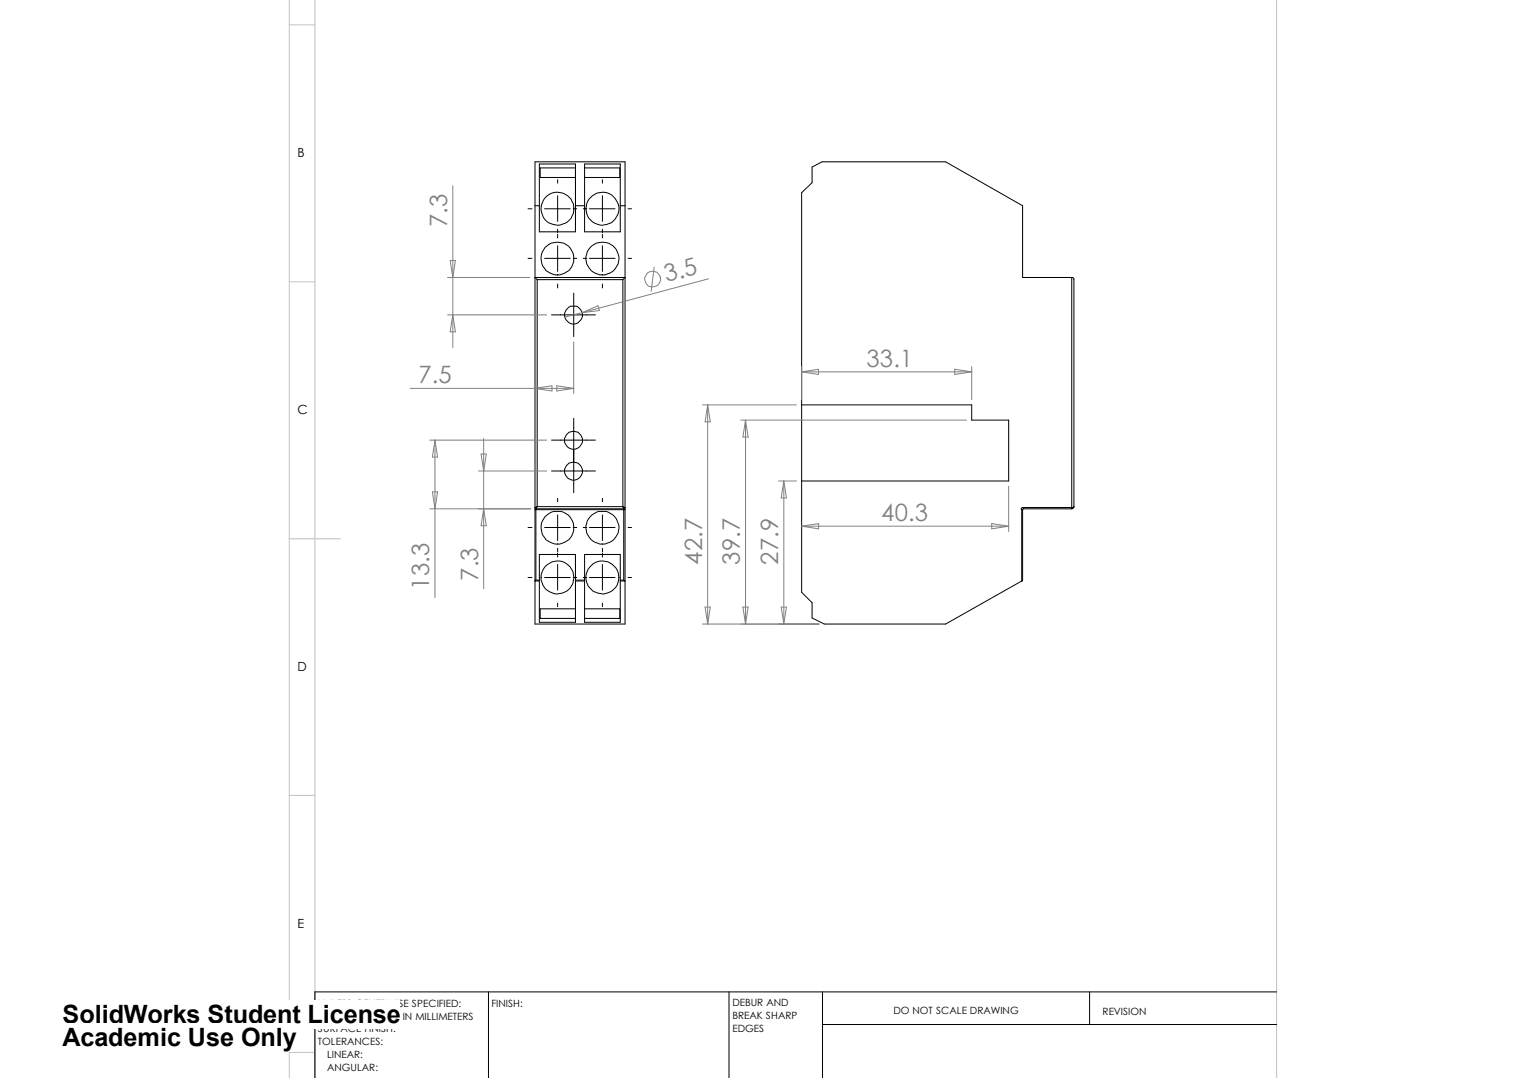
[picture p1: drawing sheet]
<svg xmlns="http://www.w3.org/2000/svg" width="297mm" height="210mm" viewBox="0 0 297 210" stroke-linecap="round" stroke-linejoin="round" font-family="sans-serif">
<path d="M56.3 0v210M61.3 0v210M248.5 -.1v210.1M56.3 4.8h5M56.3 54.9h5M56.3 104.9h10M56.3 154.9h5M56.3 204.9h5" fill="none" stroke="#c0c0c0" stroke-width=".19"/>
<g fill="none" stroke="#000" stroke-width=".19">
<path d="M105 31.9h7v13.2h-7zM106.3 38.3a3.2 3.2 0 0 1 5.1 1 3.2 3.2 0 0 1-2.6 4.5 3.2 3.2 0 0 1-3.4-3.9l.3-.9zM108.5 35v.7M108.5 38.1v5M112 32.7h-6.8v1.9h6.8M113.8 31.9h6.9v13.2h-6.9zM113.8 32.7h6.8v1.9h-6.8M117.3 35v.7M117.3 38.1v5M102.8 50.3h.7M102.8 40.7h.7M104.1 40.1h.9"/>
<path d="M104.6 54.5l-.5-.5h17.6l-.5 .5M104.6 54.5h16.6M104.6 54.5v44.2M106 50.3h5M106 40.7h5M108.5 44.6v.7M108.5 45.6v.7M108.5 47.9v4.9M108.5 55.3v.8M111.6 50.3h.7M111.6 40.7h.7M111.7 57.1v8.4"/>
<path d="M112 40.1h1.8M113.5 50.3h.7M113.5 40.7h.7M114.7 50.3h5M114.7 40.7h5M117.3 44.6v.7M117.3 45.6v.7M117.3 47.9v4.9M117.3 55.3v.8M120.7 40.1h1M121.2 54.5v44.2M122.3 50.3h.6"/>
<path d="M122.3 40.7h.6M208.6 54a.34 .34 0 0 1 .4 .5v44.2M208.6 54h-9.5v-13.9l-15-8.6h-24.1l-1.9 1v3.1l-2.1 1.9v77.8l2.1 2.1v2.9l2.3 1.2h23.7l14.8-8.4M208.6 54v44.8M107.4 61.3h8.5M156 78.8h33.1v3h7.2v11.9h-40.3M104.1 98.8l.2 .2M104.1 99.2h.2M104.1 98.8v.4M104.1 98.8v-67.3h17.6v67.3M104.1 99.2v22.3h17.6v-22.3M104.3 99.1v.1"/>
<path d="M104.3 99.1h17.1M104.3 99.2h17.1M104.3 99.2v13.8M104.6 98.7l-.5 .1M104.6 98.7l-.3 .4M104.6 98.7h16.6M107.4 85.7h8.5M107.4 91.7h8.5M108.5 97v.7M111.7 81.5v14.4M117.3 97v.7M121.2 98.7l.5 .1"/>
<path d="M121.2 98.7l.2 .4M121.4 99.2h.3M121.4 99.1v.1M121.4 99.2v13.8M121.7 98.8l-.3 .3M121.7 98.8v.4M199.1 99.2h-.2v13.9M199.1 99.2v13.8l-.2 .1M199.2 98.8a.34 .34 0 0 0-.4 .4M199.2 98.8v.3M199.2 99.1l-.1 .1M199.2 99.1h9.4"/>
<path d="M199.2 98.8h9.4M208.6 98.8v.3M209 98.7l-.4 .1M209 98.7l-.1 .3-.3 .1M102.8 112.5h.7M102.8 102.7h.7M104.1 113.1h.1M104.1 113.1h.9M104.3 113l-.2 .1M104.3 113h.7M105 113v.1M105 113v-5h7v5"/>
<path d="M105 113.1v8.1h7v-8.1M106 112.5h5M106 102.7h5M108.5 100.3v5M108.5 106.8v.7M108.5 107.7v.8M108.5 109.9v5M108.5 117.4v.7M111.6 112.5h.7M111.6 102.7h.7M112 113v.1M112 113h1.8"/>
<path d="M112 113.1h1.8M112 118.5h-6.8v1.9h6.8M113.5 112.5h.7M113.5 102.7h.7M113.8 113v.1M113.8 113v-5h6.9v5M113.8 113.1v8.1h6.9v-8.1M113.8 118.5h6.8v1.9h-6.8M114.7 112.5h5M114.7 102.7h5M117.3 100.3v5M117.3 106.8v.7"/>
<path d="M117.3 107.7v.8M117.3 109.9v5M117.3 117.4v.7M120.7 113v.1M120.7 113h.7M120.7 113.1h.9M121.4 113l.2 .1M121.6 113.1h.1M122.3 112.5h.6M122.3 102.7h.6M95.1 193.1v16.9M141.9 193.1v16.9"/>
<path d="M160.1 193.1v16.9M160.1 199.5h88.4M212.1 193.1v6.4M248.5 193.1h-187.2v16.9"/>
<circle cx="108.5" cy="50.3" r="3.2"/>
<circle cx="117.2" cy="50.3" r="3.2"/>
<circle cx="117.2" cy="40.6" r="3.2"/>
<circle cx="111.6" cy="61.3" r="1.75"/>
<circle cx="111.6" cy="85.7" r="1.75"/>
<circle cx="111.6" cy="91.7" r="1.75"/>
<circle cx="108.5" cy="102.7" r="3.2"/>
<circle cx="108.5" cy="112.4" r="3.2"/>
<circle cx="117.2" cy="102.7" r="3.2"/>
<circle cx="117.3" cy="112.5" r="3.2"/>
</g>
<g fill="none" stroke="#808080" stroke-width=".19">
<path d="M88.1 36.2v31.5M87.1 54h16M87.6 50.7h1l-.5 3.3zM127.3 52l-.6 4.7M137.9 54.3l-24.6 6.6M79.8 75.6h31.9M87.1 61.3h19.3M88.1 61.3l.5 3.3h-1zM104.1 75.6l3.3-.5v1zM108.4 75.1l3.3 .5-3.3 .5zM111.7 66.6v10M113.3 60.9l-3.3 .8"/>
<path d="M113.3 60.9l3.1-1.4 .3 1zM136.7 78.8h18.3M137.8 78.8v42.7M137.8 78.8l.5 3.3h-1.1zM156 72.4l3.3-.5v1zM156 72.4h33.1M156 71.4v6.4M185.8 71.9l3.3 .5-3.3 .5zM189.1 71.4v6.4M83.7 85.7h22.7M83.7 99.1h19.6M84.2 95.8h1l-.5 3.3z"/>
<path d="M84.7 85.7v30.6M84.7 85.7l.5 3.3h-1zM93.1 91.7h13.3M93.6 88.4h1.1l-.6 3.3zM94.1 99.1l.6 3.3h-1.1zM94.1 85.4v29.3M144.2 81.8h43.9M145.1 81.8v39.7M145.1 81.8l.5 3.3h-1zM151.6 93.7h3.4M152.6 93.7l.5 3.3h-1zM152.6 93.7v27.8"/>
<path d="M196.3 94.7v8.8M137.2 118.2h1.1l-.5 3.3zM144.6 118.2h1l-.5 3.3zM152.1 118.2h1l-.5 3.3zM156 102.5l3.3-.5v1zM156 102.5h40.3M193 102l3.3 .5-3.3 .5zM136.7 121.5h22.7"/>
<circle cx="127" cy="54.4" r="1.57"/>
</g>
<g fill="#fff">
<path d="M12.2 194.7h65.7v5.6h-65.7z"/>
<path d="M12.2 199.2h45.3v5.5h-45.3z"/>
</g>
<g font-size="4.9">
<text x="12.2" y="199.2">SolidWorks Student License</text>
<text x="12.2" y="203.6">Academic Use Only</text>
</g>
<g font-size="4.7" fill="#808080">
<text x="87" y="44.2" transform="rotate(-90 87 44.2)">7.3</text>
<text x="129.7" y="55" transform="rotate(-15 129.7 55)">3.5</text>
<text x="168.7" y="71.4">33.1</text>
<text x="81.4" y="74.6">7.5</text>
<text x="171.5" y="101.4">40.3</text>
<text x="93" y="113" transform="rotate(-90 93 113)">7.3</text>
<text x="136.7" y="110" transform="rotate(-90 136.7 110)">42.7</text>
<text x="144" y="110" transform="rotate(-90 144 110)">39.7</text>
<text x="151.5" y="110" transform="rotate(-90 151.5 110)">27.9</text>
<text x="83.6" y="114.8" transform="rotate(-90 83.6 114.8)">13.3</text>
</g>
<g font-size="2.5">
<text x="57.9" y="30.6">B</text>
<text x="57.9" y="80.6">C</text>
<text x="57.9" y="130.6">D</text>
<text x="57.9" y="180.6">E</text>
</g>
<g font-size="1.9">
<text x="61.9" y="196">UNLESS OTHERWISE SPECIFIED:</text>
<text x="95.7" y="196">FINISH:</text>
<text x="142.6" y="195.9">DEBUR AND</text>
<text x="173.9" y="197.5">DO NOT SCALE DRAWING</text>
<text x="214.6" y="197.6">REVISION</text>
<text x="61.9" y="198.6">DIMENSIONS ARE IN MILLIMETERS</text>
<text x="61.9" y="201">SURFACE FINISH:</text>
<text x="61.9" y="203.6">TOLERANCES:</text>
<text x="142.6" y="200.9">EDGES</text>
<text x="142.6" y="198.5">BREAK SHARP</text>
<text x="63.7" y="208.5">ANGULAR:</text>
<text x="63.7" y="206">LINEAR:</text>
</g>
</svg>
